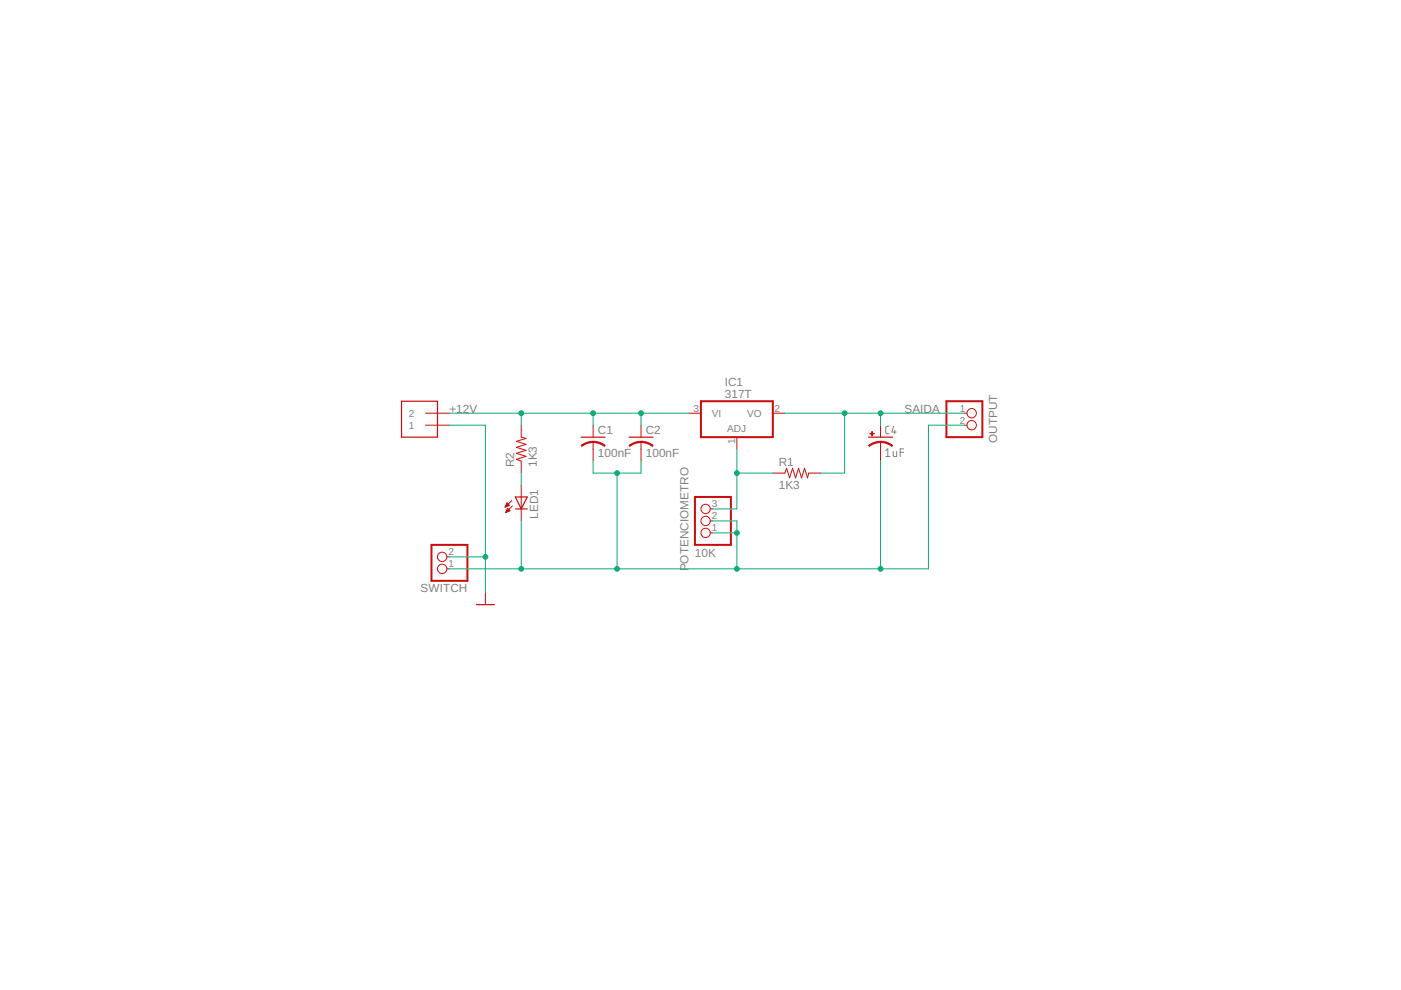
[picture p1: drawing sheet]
<svg xmlns="http://www.w3.org/2000/svg" width="297mm" height="210mm" viewBox="0 0 297 210" stroke-linecap="round" stroke-linejoin="round" font-family="sans-serif">
<path d="M187.8 95.5l.4-.3v1.6M187.8 96.8h.9M188.5 90.4h-.5l-.2 .3v1.1l.2 .1 .5 .1M189.4 95.7v.9l.3 .2h.4v-1.1M189.5 90.4l-.4 1.2h.9M189.7 91.2v.8M190.9 95.9h.7M191.6 95.2h-.7v1.6" fill="none" stroke="#808080" stroke-width=".21"/>
<path d="M85.1 85.1h7.7v7.6h-7.7zM123.2 92.7h5.1M133.4 92.7h5.1M184.1 92.7h5.1M109.3 105.4h2.5l-1.3 2.5zM109.3 107.9h2.5M101 128.2h3.8" fill="none" stroke="#c90d0c" stroke-width=".25"/>
<g fill="none" stroke="#c90d0c" stroke-width=".21">
<path d="M90.2 90.1h5.1M90.2 87.6h5.1M110.5 90.1v2.6l1 .2-2 .7 2 .6-2 .6 2 .7-2 .6 2 .7-2 .6 1 .4v2.5M125.8 90.1v2.6M125.8 93.7v4.1M135.9 90.1v2.6M135.9 93.7v4.1M146.1 87.6h2.5M156.2 92.7v2.5M163.9 87.6h2.5M186.7 90.1v2.6M186.7 93.7v4.1"/>
<path d="M204.5 90.1h.5M204.5 87.6h.5M94.7 118.1h.6M107.1 107.5h.1M107.1 107.4h.3M107.2 107.3h.5M107.3 107.1h.7M107.3 108.6h.1M107.3 107h.6M107.3 108.5h.4M107.4 106.9h.3M107.4 108.4h.6"/>
<path d="M107.4 108.2h.7M107.4 106.8h.2M107.5 106.7h.1M107.5 108.1h.4M107.5 106.6l-.4 .9M107.5 106.6l.5 .5M107.5 108h.3M107.6 107.9h.1M107.6 107.8l.5 .5-.9 .4zM108 107.1l-.9 .4M108.5 106.1l-1.4 1.4M108.6 107.3l-1.4 1.4"/>
<path d="M110.5 102.8v7.6M150.6 113h.6M150.6 110.4h.6M150.6 107.9h.6M163.9 100.3h2.5l.4-1 .6 2 .6-2 .7 2 .6-2 .6 2 .7-2 .6 2 .3-1h2.5M94.7 120.6h.6M102.9 125.7v2.5"/>
<circle cx="206" cy="90.1" r=".99"/>
<circle cx="206" cy="87.6" r=".99"/>
<circle cx="93.7" cy="118.1" r=".99"/>
<circle cx="149.6" cy="107.9" r=".99"/>
<circle cx="149.6" cy="113" r=".99"/>
<circle cx="149.6" cy="110.4" r=".99"/>
<circle cx="93.7" cy="120.6" r=".99"/>
</g>
<path d="M148.6 85.1h15.3v7.6h-15.3zM200.7 85.1h7.6v7.6h-7.6zM91.5 115.5h7.6v7.6h-7.6zM147.3 105.4h7.7v10.1h-7.7z" fill="none" stroke="#c90d0c" stroke-width=".42"/>
<g fill="#c90d0c" stroke="#c90d0c" stroke-width=".21">
<path d="M125.8 93.6l1.3 .2 1.2 .6-.1 .2-1.4-.6-1-.2z" fill-rule="evenodd"/>
<path d="M123.2 94.4l1.2-.6 1.4-.2v.2l-1.1 .2-1.3 .6z" fill-rule="evenodd"/>
<path d="M135.9 93.6l1.4 .2 1.2 .6-.2 .2-1.4-.6-1-.2z" fill-rule="evenodd"/>
<path d="M133.4 94.4l1.2-.6 1.3-.2v.2l-1 .2-1.4 .6z" fill-rule="evenodd"/>
<path d="M186.7 93.6h.3a3.9 3.9 0 0 1 2.3 .8l-.2 .2-1.4-.6-1-.2z" fill-rule="evenodd"/>
<path d="M184.1 94.4l1.3-.6 1.3-.2v.2l-1 .2-1.4 .6z" fill-rule="evenodd"/>
</g>
<g fill="#c90d0c" stroke="#c90d0c" stroke-width=".21">
<path d="M184.4 91.9h.9v.1h-.9z"/>
<path d="M184.8 91.5h.2v.9h-.2z"/>
</g>
<g fill="none" stroke="#0dab76" stroke-width=".21">
<path d="M95.3 87.6h50.8M95.3 90.1h7.6v35.6M110.5 87.6v2.5M125.8 87.6v2.5M125.8 97.8v2.5h10.1v-2.5M135.9 87.6v2.5M156.2 95.2v12.7h-5M166.4 87.6h38.1M179.1 87.6v12.7h-5.1M186.7 87.6v2.5M186.7 97.8v22.8M204.5 90.1h-7.7v30.5h-101.5"/>
<path d="M95.3 118.1h7.6M110.5 100.3v2.5M110.5 110.4v10.2M130.8 100.3v20.3M151.2 110.4h5v10.2M151.2 113h5M156.2 100.3h7.7"/>
</g>
<g fill="#0dab76" stroke="#0dab76" stroke-width=".21">
<circle cx="110.5" cy="87.6" r=".51"/>
<circle cx="125.8" cy="87.6" r=".51"/>
<circle cx="135.9" cy="87.6" r=".51"/>
<circle cx="156.2" cy="100.3" r=".51"/>
<circle cx="179.1" cy="87.6" r=".51"/>
<circle cx="186.7" cy="87.6" r=".51"/>
<circle cx="156.2" cy="113" r=".51"/>
<circle cx="186.7" cy="120.6" r=".51"/>
<circle cx="130.8" cy="100.3" r=".51"/>
<circle cx="156.2" cy="120.6" r=".51"/>
<circle cx="130.8" cy="120.6" r=".51"/>
<circle cx="110.5" cy="120.6" r=".51"/>
<circle cx="102.9" cy="118.1" r=".51"/>
</g>
<g font-size="2.5" fill="#808080">
<text x="153.7" y="81.9">IC1</text>
<text x="95.3" y="87.6">+12V</text>
<text x="153.7" y="84.4">317T</text>
<text x="191.8" y="87.6">SAIDA</text>
<text x="126.8" y="92.1">C1</text>
<text x="136.9" y="92.1">C2</text>
<text x="211.5" y="94" transform="rotate(-90 211.5 94)">OUTPUT</text>
<text x="109" y="99" transform="rotate(-90 109 99)">R2</text>
<text x="113.8" y="99" transform="rotate(-90 113.8 99)">1K3</text>
<text x="126.8" y="96.9">100nF</text>
<text x="136.9" y="96.9">100nF</text>
<text x="165.1" y="98.8">R1</text>
<text x="165.1" y="103.6">1K3</text>
<text x="114.1" y="109.9" transform="rotate(-90 114.1 109.9)">LED1</text>
<text x="147.3" y="118.1">10K</text>
<text x="89.2" y="125.6">SWITCH</text>
<text x="145.9" y="121.2" transform="rotate(-90 145.9 121.2)">POTENCIOMETRO</text>
</g>
<g font-size="2.1" fill="#808080">
<text x="86.7" y="88.4">2</text>
<text x="147.1" y="87.3">3</text>
<text x="150.9" y="88.4">VI</text>
<text x="158.4" y="88.4">VO</text>
<text x="164.2" y="87.3">2</text>
<text x="203.5" y="87.3">1</text>
<text x="203.5" y="89.8">2</text>
<text x="86.7" y="90.9">1</text>
<text x="154.2" y="91.7">ADJ</text>
<text x="155.9" y="94.2" transform="rotate(-90 155.9 94.2)">1</text>
<text x="150.9" y="107.6">3</text>
<text x="150.9" y="112.6">1</text>
<text x="150.9" y="110.1">2</text>
<text x="95.1" y="117.7">2</text>
<text x="95.1" y="120.2">1</text>
</g>
</svg>
